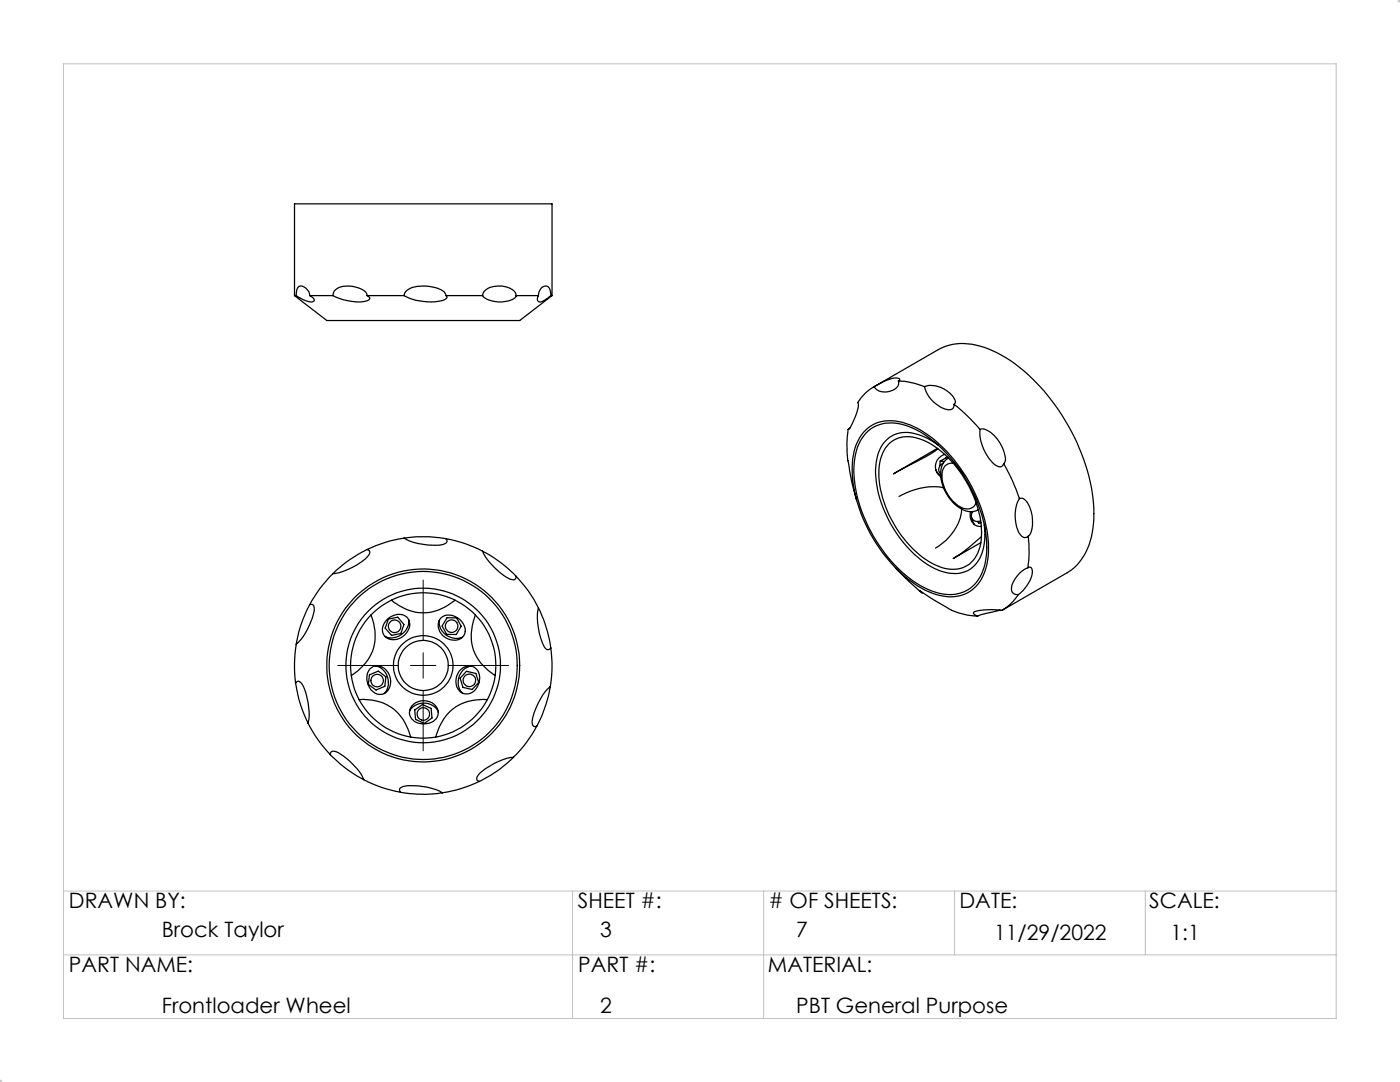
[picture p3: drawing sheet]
<svg xmlns="http://www.w3.org/2000/svg" width="279mm" height="216mm" viewBox="0 0 279 216" stroke-linecap="round" stroke-linejoin="round" font-family="sans-serif">
<g fill="none" stroke="#000" stroke-width=".25">
<path d="M58.8 59l6.4 5h38.5l6.5-5M58.8 59h.3M58.8 59v-18.3h51.4v18.3M59.1 59l2 1a1.55 1.55 0 0 0 1.6 0l-.1-.4-.8-.6M59.1 59l.1-.7a1.03 1.03 0 0 1 .6-1.2 1.03 1.03 0 0 1 1.2 .4l.6 .7 .2 .8M61.8 59h4.6M66.4 59a10 10 0 0 0 7 .9l.4-.5-.5-.4M66.4 59l.3-1a4.1 4.1 0 0 1 4.3-.7l1.2 .4a1.55 1.55 0 0 1 1.1 1.3M73.3 59h7.3M80.6 59a2.03 2.03 0 0 1 1.7-1.6 8.1 8.1 0 0 1 6.3 .8l.4 .8M80.6 59a10.7 10.7 0 0 0 8.2 .8l.4-.4-.2-.4M89 59h7.3"/>
<path d="M96.3 59a5.3 5.3 0 0 0 5.2 1l1.1-.4 .4-.5M96.3 59a2.25 2.25 0 0 1 2.3-1.8 4.1 4.1 0 0 1 4.3 1.3l.1 .5M103 59h4.5M103 59h.1M107.5 59l-.2 .3a.61 .61 0 0 0 0 .7 .61 .61 0 0 0 .6 .3l1-.5 1-.8M107.5 59a1.56 1.56 0 0 1 1.9-1.8l.4 .8 .1 1M109.9 59h.3M174.3 77.2l13-7.5a11.2 11.2 0 0 1 10-.1 32.4 32.4 0 0 1 14 12.2 38 38 0 0 1 7 21.7 13.1 13.1 0 0 1-4.5 10.2l-13.7 8M174.4 77.2a9.2 9.2 0 0 0-3.2 3.1 2.6 2.6 0 0 1-.3 2.2 6.5 6.5 0 0 1-1.6 3.2M179.3 76a1.48 1.48 0 0 1-1.1 1.9 2.82 2.82 0 0 1-3.8-.7M179.3 76a15.8 15.8 0 0 1 5.2 1.2M179.3 76l.3-.3-.2-.2a5.8 5.8 0 0 0-4.1 1.2l-.9 .5"/>
<path d="M184.5 77.2a6.4 6.4 0 0 0 4.8 4.6 .92 .92 0 0 0 1.1-1.1M184.5 77.2a5.2 5.2 0 0 1 6.2 3l-.3 .5M169.2 91.9l.9 4.8 .9 3.1M169.3 85.7a23 23 0 0 0-.1 6.2M169.7 85.4l-.4 .3M172.3 86.3a7.5 7.5 0 0 1 8.5-1.8 23.7 23.7 0 0 1 11.4 9.8 28 28 0 0 1 5.1 15.9 9.5 9.5 0 0 1-3.9 7.9 8.6 8.6 0 0 1-8.1 0 26.1 26.1 0 0 1-11.6-11.6 24.9 24.9 0 0 1-3.4-15.7l.6-2.2zM172.9 86.4a7.3 7.3 0 0 1 7.8-1.5 23.4 23.4 0 0 1 11.2 9.4 26.7 26.7 0 0 1 4.9 16.5 8.1 8.1 0 0 1-4.9 7.5 10.2 10.2 0 0 1-8.2-1.5 29.3 29.3 0 0 1-13.3-22.9 10.9 10.9 0 0 1 2.5-7.5zM177.4 88.5a6 6 0 0 1 6.6-.8 20.7 20.7 0 0 1 10.2 11.2 15.6 15.6 0 0 1 1.2 10.8 5.5 5.5 0 0 1-7.5 3.5 19.4 19.4 0 0 1-10.1-9.7 17.9 17.9 0 0 1-2.1-11.8l.7-1.8zM186.8 93.7l.5 .9 .4 .3M187.1 89.5l-8.8 5 6.3-3.3 2.6-1.6M187.3 88.9a10.3 10.3 0 0 0-7.9-2.5 6.2 6.2 0 0 0-4.5 5.8 21.2 21.2 0 0 0 4 14.2 19.5 19.5 0 0 0 8.9 7.6 6 6 0 0 0 7.7-2.6 11.9 11.9 0 0 0 .9-6.7M187.6 92l-.1 1"/>
<path d="M187.6 92l.9 .1M188.2 92.4a1.31 1.31 0 0 0-.5 2.1M188.3 97.3a13 13 0 0 0-8.9 1.8M188.5 90.7a2.55 2.55 0 0 0-1.8 2 2.55 2.55 0 0 0 1 2.5M189.2 91.3l-1.6 .7M189.3 91.4a3.6 3.6 0 0 0-1.5 4.1 8.1 8.1 0 0 0 5.4 6.6h.9l1.1-.4M190.3 92.4a2.03 2.03 0 0 0-2.3 2.3 7.5 7.5 0 0 0 4.4 6.8 1.94 1.94 0 0 0 2.4-1.1M190.4 80.7a34.6 34.6 0 0 1 5.2 5M195.6 85.7a8.7 8.7 0 0 0 3.2 7.2 .86 .86 0 0 0 .9 .3 .86 .86 0 0 0 .6-.7M195.6 85.7l.3-.1a4.8 4.8 0 0 1 3.7 2.9l.8 1.8a2.38 2.38 0 0 1 0 2.1l-.1 .1M200.3 92.5a38.4 38.4 0 0 1 3.1 7M203.4 99.5a7.4 7.4 0 0 0 .2 7.2 .97 .97 0 0 0 1.6 .3"/>
<path d="M203.4 99.5a1.35 1.35 0 0 1 1.7 .8 6.3 6.3 0 0 1 .2 6.6l-.1 .1M66.4 114.5a24.9 24.9 0 0 0-4.6 6.1M73.3 109.6a.6 .6 0 0 1 .4 1 11.6 11.6 0 0 1-7.3 3.9M73.3 109.6a25.7 25.7 0 0 0-6.9 4.9M78.1 119.8a9.2 9.2 0 0 0 11.9 .5l.8-.5M80.6 107.4a25.3 25.3 0 0 0-7.3 2.2M80.6 107.4a13.2 13.2 0 0 0 7.8 1.3 .85 .85 0 0 0 .8-.8l-.2-.4M80.6 107.4a26.1 26.1 0 0 1 8.4 .1M89 107.5a24 24 0 0 1 7.3 2.5M96.3 110a24.5 24.5 0 0 1 6.7 5M96.3 110a12 12 0 0 0 6 5.7 .58 .58 0 0 0 .7-.7M103 115a23.9 23.9 0 0 1 4.5 6.3"/>
<path d="M178.8 113.4l2.5 2.6 2.7 2.3M184 118.3l-.5-.5 2.8 1.9a19.5 19.5 0 0 0 6.3 2.9l2.5 .3M184.1 118.2l-.1 .1M191.9 101.6a10.1 10.1 0 0 1-5.2 7.8M193.7 102.1a2.19 2.19 0 0 0 2.1 2.9M194 103.4l.5 1.3M194.1 102.1v.1M194.2 102.1a1.22 1.22 0 0 0-.1 1.5 1.22 1.22 0 0 0 1.6 .3M195.1 104l.3 .4 .4-.1M195.2 101.7h.1M195.9 107.1h-.1a34.1 34.1 0 0 1-5.5 4.3l5.5-3.1M203.2 118.6a9.5 9.5 0 0 1-3.2 3.2 11.3 11.3 0 0 0-5.7 .4l.1 .4 .7 .3"/>
<path d="M205.1 113.3a5.6 5.6 0 0 0-3.2 4.3l.3 .8 .4 .2h.6M205.1 113.3l.5-.1 .2 .1a3 3 0 0 1-.5 3l-1.1 1.5-1 .8M205.2 107a23.2 23.2 0 0 1-.1 6.3M59 136.3a.61 .61 0 0 1 1-.1 11 11 0 0 1 1.7 6.8l-.2 1.3M59 136.3a26.6 26.6 0 0 0 2.5 8M59.1 128.6a26.6 26.6 0 0 0-.1 7.7M61.8 120.6a.6 .6 0 0 1 .9 .5 11.2 11.2 0 0 1-2.7 6.5l-.9 1M61.8 120.6a25.3 25.3 0 0 0-2.7 8M71.6 139.6a9.3 9.3 0 0 1 10.4 7.5M73.7 134.7l1.8-.8 1.5 1.1-.2 1.9-1.8 .8-1.5-1.1zM73.8 133.5a2.39 2.39 0 0 1 3.9 1.2 2.72 2.72 0 0 1-1.5 3.8 3 3 0 0 1-3-3.6l.1-.5zM74 122.7a10.6 10.6 0 0 1 .1 7.8 10.7 10.7 0 0 1-4 4.3"/>
<path d="M74.9 132.9a3.3 3.3 0 0 1 1.8 5.5M77.3 123.6a2.82 2.82 0 0 1 4.1-.2 3 3 0 0 1-2.6 4.2 2.12 2.12 0 0 1-2.3-1.1 2.12 2.12 0 0 1 .4-2.5zM77.5 123.5l1.9-.3 1.2 1.4-.6 1.8-1.9 .4-1.2-1.5zM81.6 123.6a3.4 3.4 0 0 1-4.7 3.4M87.7 123.8a3.3 3.3 0 0 0 4.6 3.3M88 123.3a3.1 3.1 0 0 1 4.7 1.7 2.08 2.08 0 0 1-.5 2.3 2.08 2.08 0 0 1-2.2 .4 2.8 2.8 0 0 1-2-4.4zM89.2 123.3h1.9l.9 1.7-.9 1.6h-2l-.9-1.7zM92 133.5a2.2 2.2 0 0 1 2.8-.3 2.2 2.2 0 0 1 .9 2.6 2.69 2.69 0 0 1-3.2 2.6 2.92 2.92 0 0 1-.5-4.9zM93.1 133.9l1.9 .5 .5 1.8-1.3 1.4-1.8-.4-.6-1.9zM94 132.9a3.2 3.2 0 0 0-1.7 5.4M94.9 122.7a9.2 9.2 0 0 0 3.6 11.9l.3 .2M97.3 139.6a9.2 9.2 0 0 0-10.2 7.1l-.1 .4"/>
<path d="M107.5 121.3a12.4 12.4 0 0 0 1.4 8.1 .62 .62 0 0 0 1-.1M107.5 121.3a26.8 26.8 0 0 1 2.4 8M109.8 137a11.8 11.8 0 0 0-3.6 7.4 .57 .57 0 0 0 .9 .5M109.8 137a26.5 26.5 0 0 1-2.7 7.9M109.9 129.3a25.1 25.1 0 0 1-.1 7.7M199.6 121.7l-3.7 .9-.8 .3M61.5 144.3a27 27 0 0 0 4.4 6.3M65.9 150.6a26 26 0 0 0 6.7 5M65.9 150.6a.59 .59 0 0 1 .8-.7 11.8 11.8 0 0 1 5.9 5.7M72.6 155.6a23.8 23.8 0 0 0 7.3 2.5M79.9 158.1a.57 .57 0 0 1 .2-1 11.5 11.5 0 0 1 7 .5l1.2 .6M79.9 158.1a25.9 25.9 0 0 0 8.4 .1"/>
<path d="M81.7 141.9a3.3 3.3 0 0 1 5.7 0M82.2 140.9a3.1 3.1 0 0 1 5.2 .8 2.25 2.25 0 0 1-2.2 2.7 2.67 2.67 0 0 1-3.5-2.2l.2-.9zM82.8 141.7l1.5-1.1 1.7 .8 .2 1.9-1.5 1.1-1.8-.9zM95.7 155.9a26 26 0 0 1-7.4 2.3M102.5 151.1a12.7 12.7 0 0 0-7 3.5 .93 .93 0 0 0-.3 1.1l.5 .2M102.5 151.1a24.2 24.2 0 0 1-6.8 4.8M107.1 144.9a24.9 24.9 0 0 1-4.6 6.2"/>
<circle cx="75.3" cy="135.8" r="1.25"/>
<circle cx="78.7" cy="125" r="1.24"/>
<circle cx="84.5" cy="132.8" r="14.5"/>
<circle cx="84.5" cy="132.8" r="5"/>
<circle cx="84.5" cy="132.8" r="15.4"/>
<circle cx="84.5" cy="132.8" r="18.8"/>
<circle cx="84.5" cy="132.8" r="5.9"/>
<circle cx="84.5" cy="132.8" r="19.2"/>
<circle cx="90.1" cy="124.9" r="1.26"/>
<circle cx="93.7" cy="135.8" r="1.25"/>
<circle cx="84.5" cy="142.5" r="1.25"/>
</g>
<g fill="none" stroke="#c0c0c0" stroke-width=".2">
<path d="M279.3 0l.1 .1M279.4 -.1v.6M279.4 0l-.4 .4M12.7 12.7h254v190.5h-254zM278.9 0h.5M12.7 177.8h254M114.3 177.8v25.4M152.4 177.8v25.4M190.5 177.8v12.7M228.6 177.8v12.7M12.7 190.5h254M-.1 215.9h.6"/>
<path d="M0 215.8l.1 .1M0 215.4v.5M.4 215.5l-.4 .4"/>
</g>
<path d="M84.5 115.7v12M67.4 132.8h12M81.9 132.8h5.1M84.5 130.2v5.1M84.5 137.9v11.9M89.5 132.8h12" fill="none" stroke="#000" stroke-width=".2"/>
<g font-size="4.2">
<text x="13.8" y="181.2">DRAWN BY:</text>
<text x="115.3" y="181.2">SHEET #:</text>
<text x="153.4" y="181.2"># OF SHEETS:</text>
<text x="191.5" y="181.2">DATE:</text>
<text x="229.4" y="181.2">SCALE:</text>
<text x="32.3" y="187">Brock Taylor</text>
<text x="119.8" y="187">3</text>
<text x="158.9" y="187">7</text>
<text x="198.4" y="187.6">11/29/2022</text>
<text x="233.6" y="187.6">1:1</text>
<text x="13.8" y="193.9">PART NAME:</text>
<text x="115.4" y="193.9">PART #:</text>
<text x="153.2" y="193.9">MATERIAL:</text>
<text x="32.3" y="202.1">Frontloader Wheel</text>
<text x="119.8" y="202.1">2</text>
<text x="158.9" y="202.1">PBT General Purpose</text>
</g>
</svg>
